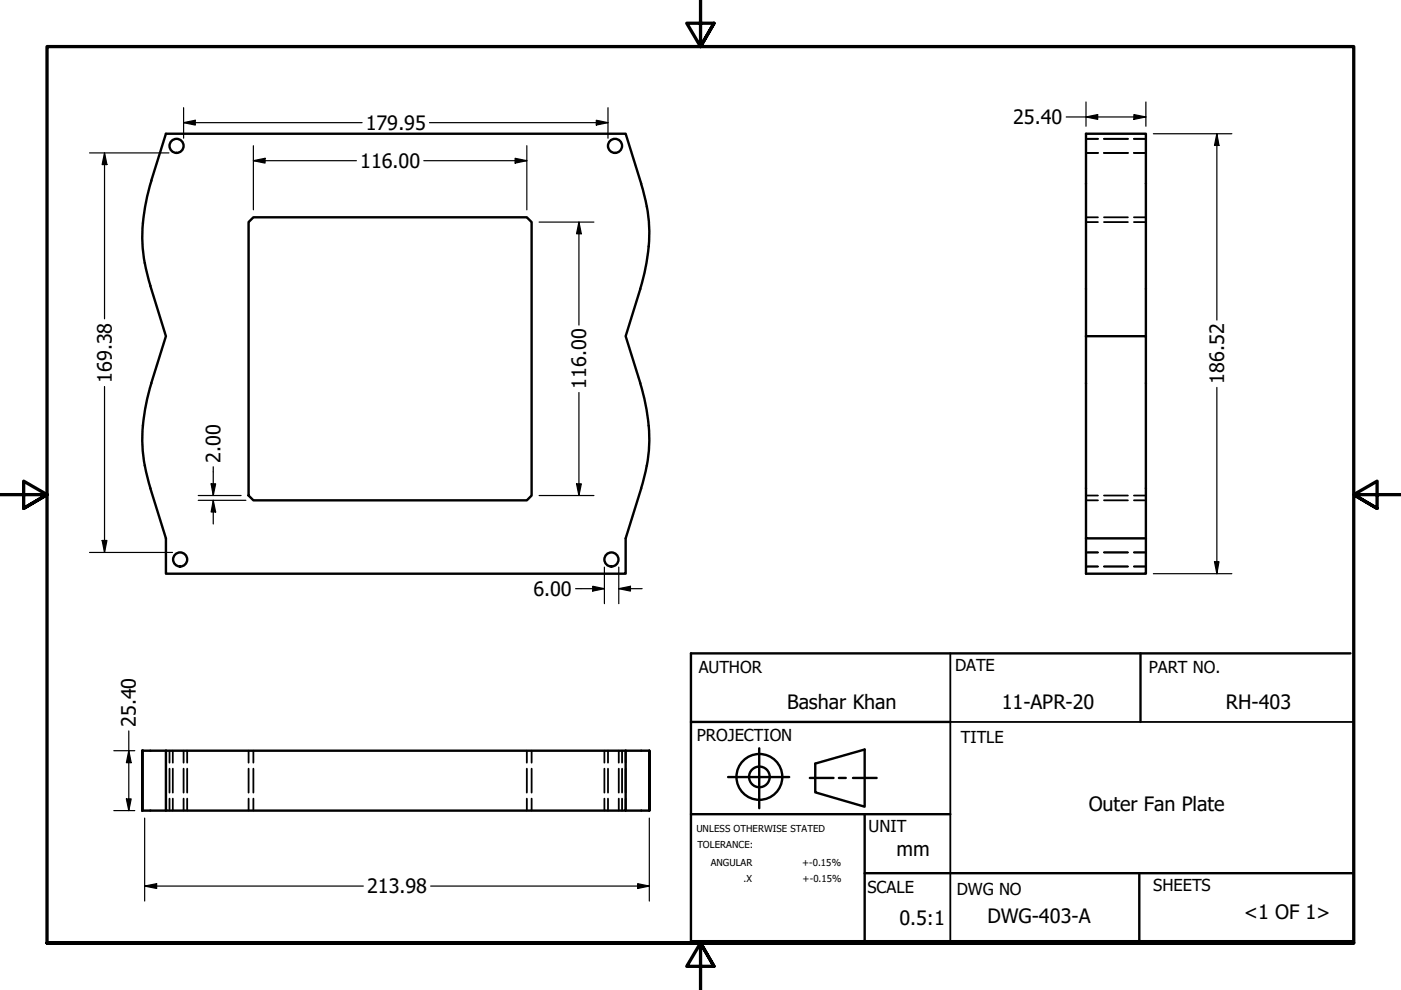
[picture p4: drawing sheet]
<svg xmlns="http://www.w3.org/2000/svg" width="297mm" height="210mm" viewBox="0 0 297 210" stroke-linecap="round" stroke-linejoin="round" font-family="sans-serif">
<!-- layer: Visible (ANSI) -->
<g fill="none" stroke="#000" stroke-width=".51">
<path d="M32.1 38.3l3.1-9.9h97.5l3.3 10.6M32.1 38.3a34.8 34.8 0 0 0-.2 22.3M135.9 38.9a33.3 33.3 0 0 1 1.6 13.3M52.7 47.1l1-1h58l1 1v58l-1 1h-58l-1-1zM137.5 52.2l-.5 3.7-.8 3.6-3.5 11.8 3.1 10M31.9 60.6l3.3 10.7-3.1 10M230.3 71.3h12.7v42.8M243 71.3v-42.9h-12.7v85.7h12.7M30.7 98.7l1.2 4.9M32.1 81.2a37.1 37.1 0 0 0-1.4 17.5M135.7 81.2a37.1 37.1 0 0 1 1.4 17.5M137.1 98.7l-1.2 4.9"/>
<path d="M31.9 103.5l3.3 10.6v7.5h97.5v-7.5l3.3-10.6M230.3 114.1v7.5h12.7v-7.5M30.2 159.2h107.5M35.2 159.2v12.7h97.5v-12.7M137.7 159.2v12.7v-12.7M30.2 171.9h5M30.2 171.9v-12.7v12.7M132.7 171.9h5"/>
<circle cx="37.4" cy="30.9" r="1.49"/>
<circle cx="130.4" cy="30.9" r="1.49"/>
<circle cx="38.2" cy="118.6" r="1.49"/>
<circle cx="129.6" cy="118.6" r="1.49"/>
</g>
<!-- layer: Hidden (ANSI) -->
<g fill="none" stroke="#000" stroke-width=".38">
<path d="M230.3 32.4h2.5M230.3 29.4h2.5M234.1 32.4h5M234.1 29.4h5M240.4 32.4h2.6M240.4 29.4h2.6M230.3 46.1h2.5M230.3 47.1h2.5M234.1 46.1h5M234.1 47.1h5M240.4 46.1h2.6M240.4 47.1h2.6"/>
<path d="M230.3 105.1h2.5M230.3 106.1h2.5M230.3 117.1h2.5M234.1 105.1h5M234.1 106.1h5M234.1 117.1h5M240.4 105.1h2.6M240.4 106.1h2.6M240.4 117.1h2.6M230.3 120.1h2.5M234.1 120.1h5M240.4 120.1h2.6"/>
<path d="M35.2 159.2v2.5M35.9 159.2v2.5M36.6 159.2v2.5M38.9 159.2v2.5M39.7 159.2v2.5M52.7 159.2v2.5M53.7 159.2v2.5M111.7 159.2v2.5M112.7 159.2v2.5M128.1 159.2v2.5M128.9 159.2v2.5M131.2 159.2v2.5"/>
<path d="M131.9 159.2v2.5M132.7 159.2v2.5M35.2 163v5.1M35.2 169.3v2.6M35.9 163v5.1M35.9 169.3v2.6M36.6 163v5.1M36.6 169.3v2.6M38.9 163v5.1M38.9 169.3v2.6M39.7 163v5.1M39.7 169.3v2.6"/>
<path d="M52.7 163v5.1M52.7 169.3v2.6M53.7 163v5.1M53.7 169.3v2.6M111.7 163v5.1M111.7 169.3v2.6M112.7 163v5.1M112.7 169.3v2.6M128.1 163v5.1M128.1 169.3v2.6M128.9 163v5.1M128.9 169.3v2.6"/>
<path d="M131.2 163v5.1M131.2 169.3v2.6M131.9 163v5.1M131.9 169.3v2.6M132.7 163v5.1M132.7 169.3v2.6"/>
</g>
<!-- layer: Visible (ANSI) -->
<circle cx="30.2" cy="159.2" r=".25" fill="#000"/>
<!-- layer: Border (ANSI) -->
<path d="M148.5 -.1v10l-2.9-5h5.8l-2.9 5 2.9-5M0 104.9h10l-5-2.9v5.8l5-2.9-5 2.9M297 104.9h-10l5-2.9v5.8l-5-2.9 5 2.9M10 199.9v-190h277v190h-277h277M151.4 204.9l-2.9-5 2.9 5h-5.8l2.9-5v10" fill="none" stroke="#000" stroke-width=".7"/>
<!-- layer: Title (ANSI) -->
<g fill="none" stroke="#000" stroke-width=".51">
<path d="M241.8 138.5v14.6M286.3 138.5h-139.8v61.1h140.5M146.5 153.1h55M161 158.7v12.7M146.5 172.6h55M154.4 164.8h12.9M171.7 164.9h5M172.8 161.9l10.5-3v12.1l-10.5-3zM177.9 164.9h1.4M180.8 164.9h5.1M183.3 172.6v27.3M183.3 185.1h103.5"/>
<path d="M241.6 185.1v14.8"/>
<circle cx="161" cy="164.7" r="4.9"/>
<circle cx="161" cy="164.7" r="2.19"/>
</g>
<path d="M201.5 138.5v61.1M201.5 153.1h85.3M139.3 199.9h147.5" fill="none" stroke="#000" stroke-width=".38"/>
<!-- layer: Dimension (ANSI) -->
<g fill="none" stroke="#000" stroke-width=".25">
<path d="M19 32.4h16.8M22.2 32.4l.5 2.5h-1zM22.2 32.4v35.2M38.9 26l2.5-.5v1zM38.9 26h37.9M38.9 22.8v6.5M53.7 34.1l2.5-.5v1zM53.7 34.1h21.9M53.7 30.9v13.6M89.9 34.1h21.8M91.1 26h37.8M109.2 33.6l2.5 .5-2.5 .5z"/>
<path d="M111.7 30.9v13.6M126.4 25.5l2.5 .5-2.5 .5zM128.9 22.8v6.5M226.1 24.8h16.9M230.3 24.8l2.4-.5v1zM230.3 21.6v5.2M240.4 24.3l2.6 .5-2.6 .5zM243 21.6v5.2M244.5 28.4h16.7M258 28.4l.4 2.4h-.9zM258 28.4v39.5M114.3 47.1h11.6"/>
<path d="M122.7 47.1l.6 2.5h-1.1zM122.7 47.1v21.8M22.2 82v35.1M45.2 99v6.1M122.7 83.2v21.9M258 82.1v39.5M19 117.1h17.6M21.7 114.6h1l-.5 2.5zM42 105.1h9.1M42 106.1h10.1M44.8 102.6h.9l-.5 2.5zM45.2 106.1l.5 2.5h-.9z"/>
<path d="M45.2 106.1v5M114.3 105.1h11.6M122.2 102.6h1.1l-.6 2.5zM257.5 119.1h.9l-.4 2.5zM122 124.8h6.1M125.7 124.3l2.4 .5-2.4 .5zM128.1 120.2v7.8M131.2 124.8l2.5-.5v1zM131.2 124.8h4.9M131.2 120.2v7.8M244.5 121.6h16.7M24.1 159.2h4.5"/>
<path d="M27.3 159.2l.5 2.5h-1zM27.3 155v16.9M24.1 171.9h4.5M26.8 169.4h1l-.5 2.5zM30.7 173.5v17.5M137.7 173.5v17.5M30.7 187.9l2.5-.5v1zM30.7 187.9h46.3M91.3 187.9h46.4M135.2 187.4l2.5 .5-2.5 .5z"/>
</g>
<g fill="#000">
<path d="M22.2 32.4l.5 2.5h-1z" fill-rule="evenodd"/>
<path d="M38.9 26l2.5-.5v1z" fill-rule="evenodd"/>
<path d="M53.7 34.1l2.5-.5v1z" fill-rule="evenodd"/>
<path d="M109.2 33.6l2.5 .5-2.5 .5z" fill-rule="evenodd"/>
<path d="M126.4 25.5l2.5 .5-2.5 .5z" fill-rule="evenodd"/>
<path d="M230.3 24.8l2.4-.5v1z" fill-rule="evenodd"/>
<path d="M240.4 24.3l2.6 .5-2.6 .5z" fill-rule="evenodd"/>
<path d="M258 28.4l.4 2.4h-.9z" fill-rule="evenodd"/>
<path d="M122.7 47.1l.6 2.5h-1.1z" fill-rule="evenodd"/>
<path d="M21.7 114.6h1l-.5 2.5z" fill-rule="evenodd"/>
<path d="M44.8 102.6h.9l-.5 2.5z" fill-rule="evenodd"/>
<path d="M45.2 106.1l.5 2.5h-.9z" fill-rule="evenodd"/>
<path d="M122.2 102.6h1.1l-.6 2.5z" fill-rule="evenodd"/>
<path d="M257.5 119.1h.9l-.4 2.5z" fill-rule="evenodd"/>
<path d="M125.7 124.3l2.4 .5-2.4 .5z" fill-rule="evenodd"/>
<path d="M131.2 124.8l2.5-.5v1z" fill-rule="evenodd"/>
<path d="M26.8 169.4h1l-.5 2.5z" fill-rule="evenodd"/>
<path d="M27.3 159.2l.5 2.5h-1z" fill-rule="evenodd"/>
<path d="M30.7 187.9l2.5-.5v1z" fill-rule="evenodd"/>
<path d="M135.2 187.4l2.5 .5-2.5 .5z" fill-rule="evenodd"/>
</g>
<g font-size="4.2">
<text x="77.5" y="27.5">179.95</text>
<text x="214.8" y="26.3">25.40</text>
<text x="76.4" y="35.6">116.00</text>
<text x="23.7" y="81.1" transform="rotate(-90 23.7 81.1)">169.38</text>
<text x="124.3" y="82.5" transform="rotate(-90 124.3 82.5)">116.00</text>
<text x="259.5" y="81.3" transform="rotate(-90 259.5 81.3)">186.52</text>
<text x="46.7" y="98.1" transform="rotate(-90 46.7 98.1)">2.00</text>
<text x="113.1" y="126.3">6.00</text>
<text x="28.8" y="154.1" transform="rotate(-90 28.8 154.1)">25.40</text>
<text x="166.9" y="150.3">Bashar Khan</text>
<text x="212.4" y="150.3">11-APR-20</text>
<text x="259.9" y="150.4">RH-403</text>
<text x="230.8" y="171.9">Outer Fan Plate</text>
<text x="190.1" y="181.5">mm</text>
<text x="77.9" y="189.4">213.98</text>
<text x="190.7" y="196.2">0.5:1</text>
<text x="209.4" y="195.7">DWG-403-A</text>
<text x="263.7" y="194.9">&lt;1 OF 1&gt;</text>
</g>
<g font-size="3.5">
<text x="148.1" y="142.8">AUTHOR</text>
<text x="202.5" y="142.2">DATE</text>
<text x="243.6" y="142.8">PART NO.</text>
<text x="147.8" y="157.2">PROJECTION</text>
<text x="203.7" y="157.5">TITLE</text>
<text x="184.1" y="176.4">UNIT</text>
<text x="184" y="189.3">SCALE</text>
<text x="202.9" y="189.7">DWG NO</text>
<text x="244.5" y="188.9">SHEETS</text>
</g>
<g font-size="2">
<text x="147.6" y="176.4">UNLESS OTHERWISE STATED</text>
<text x="147.9" y="179.9">TOLERANCE:</text>
<text x="150.7" y="183.6">ANGULAR</text>
<text x="170.1" y="183.7">+-0.15%</text>
<text x="157.6" y="187">.X</text>
<text x="170.2" y="187">+-0.15%</text>
</g>
</svg>
